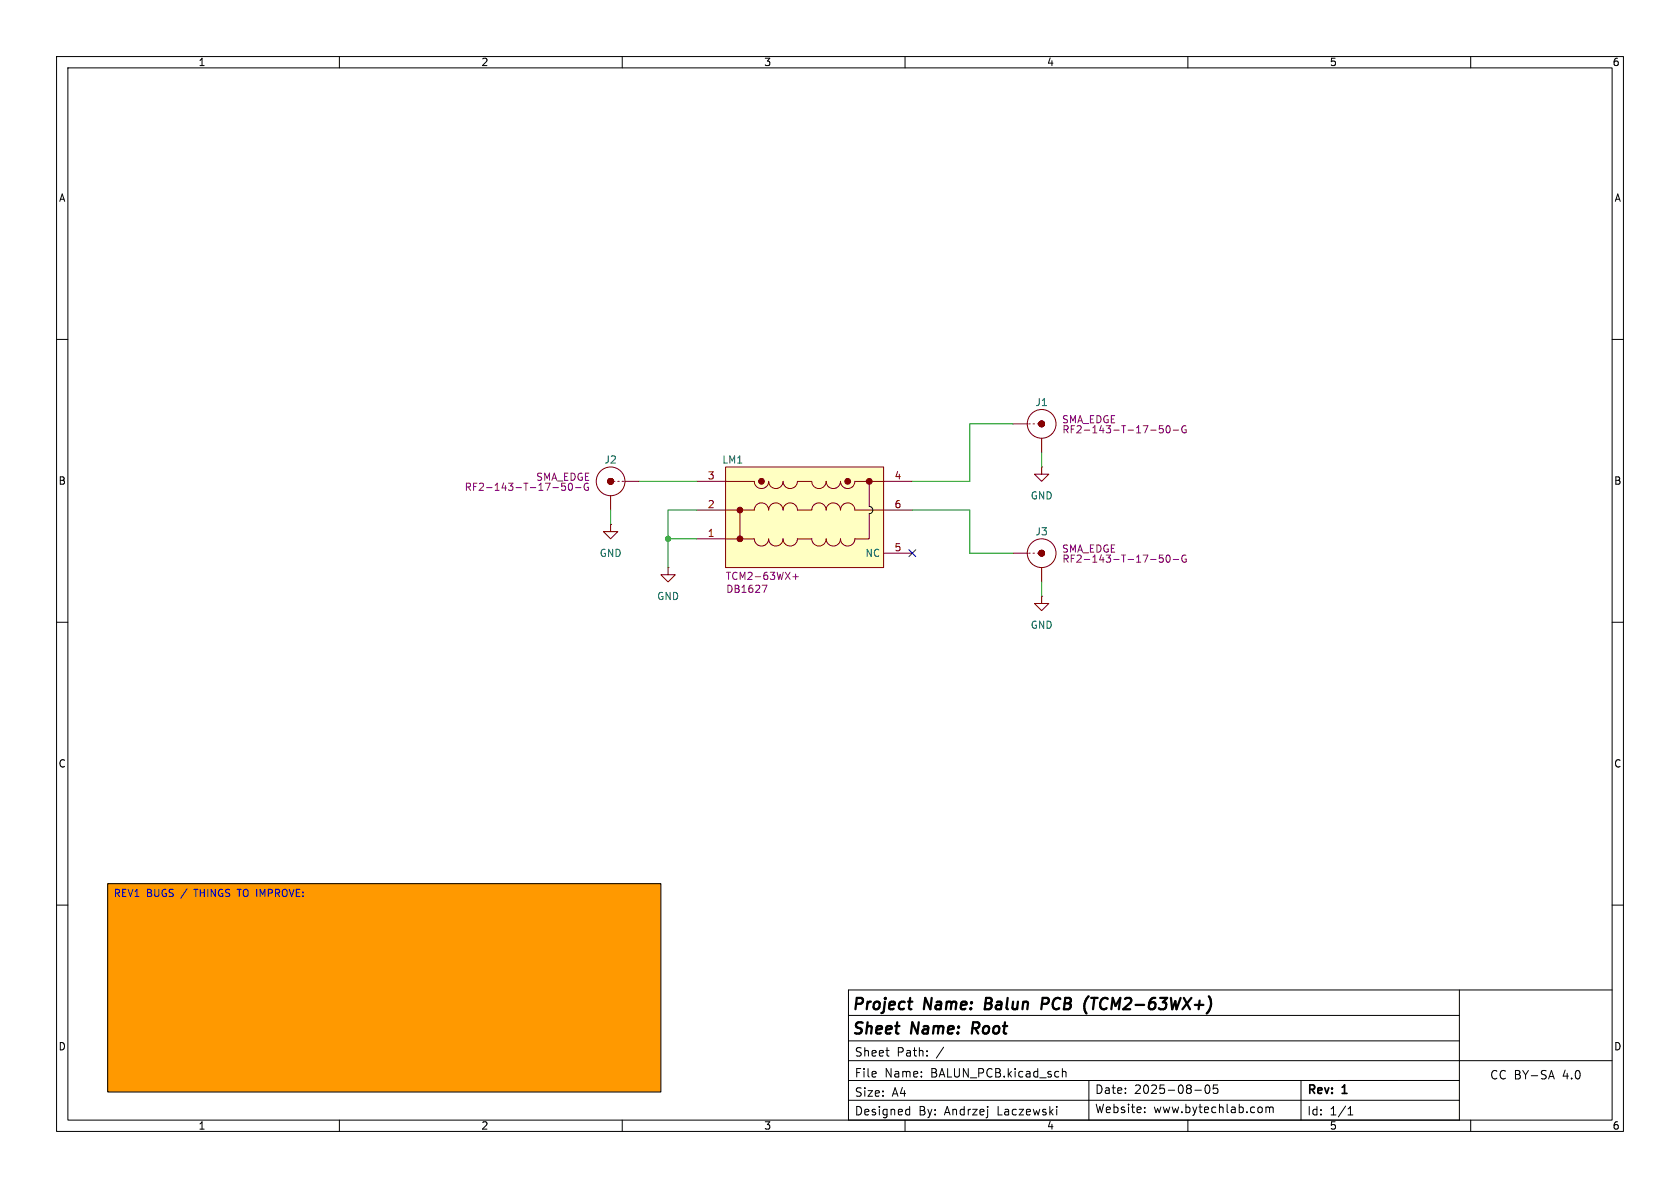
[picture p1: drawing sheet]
<svg xmlns="http://www.w3.org/2000/svg" width="297mm" height="210mm" viewBox="0 0 297 210" stroke-linecap="round" stroke-linejoin="round" font-family="sans-serif">
<path d="M0 0h297v210h-297z" fill="#fff" stroke="#fff" stroke-width=".18"/>
<g fill="none" stroke="#000" stroke-width=".18">
<path d="M10 10h277v190h-277zM12 12h273v186h-273zM60 10v2M110 10v2M160 10v2M210 10v2M260 10v2M10 60h2M285 60h2M10 110h2M285 110h2M10 160h2"/>
<path d="M150 179.5h108M258 175v23h-108v-23h135M285 160h2M60 198v2M110 198v2M150 184h108M150 187.5h135M150 194.5h108M156.6 185.7h.6M157 186.7h.2M160 198v2M160.4 196.1l.4 .1"/>
<path d="M160.8 195.6v1.5M160.8 197l-.4 .1M163.9 186.6v.1M163.9 185.8v.1M186.8 195.6v.1M186.8 196.1v1M187.8 188.9v1.5M187.8 189.5l.2-.1 .4 .1 .1 .9M192.5 191v7M202.4 196.5v.2M202.4 195.8v.1M210 198v2"/>
<path d="M211.2 192.7h1.2M213.2 191.9l.2-.1a.81 .81 0 0 1 .6 .6 .81 .81 0 0 1-.3 .8l-.2 .1a.81 .81 0 0 1-.3-1.4zM215.2 191.8h-.7v.7l.2-.1h.5l.1 .3-.1 .5-.2 .1-.5-.1M223.1 195.8v.7M223.8 195.7v1M223.8 195.8l.4-.1 .2 .2M224.4 195.9l.3-.2 .3 .1 .1 .9M224.4 195.9v.8M230 191v7M238.3 197.1h.9M238.3 196l.4-.4v1.5M258 191h-108"/>
<path d="M260 198v2M273.9 190.3h.7M274.3 189.2l.5 1.5"/>
</g>
<path d="M160.5 177.1h.8M174.3 176.4l-.2 2h.7M185.1 176.4h-.8l-.2 2M185.2 177.4l-1 .1M192.9 176.4h1.1M193.5 176.4l-.3 2M172.1 180.7l-.3 2" fill="none" stroke="#000" stroke-width=".4"/>
<path d="M19 156.2h97.8v36.8h-97.8z" fill="#f90"/>
<g fill="none" stroke="#840000" stroke-width=".18">
<path d="M179.1 74.9h2.5M181.9 74.9h.2M182.6 74.9h.3M183.4 74.9h.2M184.1 77.5v2.5M107.9 92.7v1.3h1.3l-1.3 1.3-1.2-1.3h1.2M107.9 92.7h.1M107.9 87.6v2.6M108.5 85.1h.2M109.2 85.1h.3M110 85.1h.2M110.5 85.1h2.5"/>
<path d="M179.1 97.8h2.5M181.9 97.8h.2M182.6 97.8h.3M183.4 97.8h.2M184.1 82.6v1.2h1.3l-1.3 1.3-1.2-1.3h1.2M184.1 82.6h.1M118.1 100.3v1.3h1.3l-1.3 1.3-1.3-1.3h1.3M118.1 100.3h.1M184.1 105.4v1.3h1.3l-1.3 1.3-1.2-1.3h1.2M184.1 105.4h.1M184.1 100.3v2.6"/>
<circle cx="184.1" cy="74.9" r="2.54"/>
<circle cx="107.9" cy="85.1" r="2.54"/>
<circle cx="184.1" cy="97.8" r="2.54"/>
</g>
<g fill="#840000" stroke="#840000" stroke-width=".18">
<circle cx="184.2" cy="74.9" r=".51"/>
<circle cx="184.2" cy="97.8" r=".51"/>
<circle cx="108" cy="85.1" r=".51"/>
</g>
<g fill="none" stroke="#840084" stroke-width=".18">
<path d="M203.4 76h1M205.6 75.3h-.6l-.1 .6 .2-.2 .4 .1 .2 .2-.1 .4-.2 .1-.5-.1M206.3 75.4l.1-.1a.68 .68 0 0 1 .5 .6 .68 .68 0 0 1-.5 .6l-.1-.1-.2-.4zM207.4 76h1M209.6 75.3a.59 .59 0 0 0-.7 .6 .59 .59 0 0 0 .7 .6l.1-.5h-.2M97.8 86.2h.9M99.9 86l.1 .4-.1 .2-.5 .1-.1-.1M100.5 85.9v.5l.3 .3 .3-.1 .1-.7M101.7 86.2h1M103.3 86a.51 .51 0 0 0 .1 .6 .51 .51 0 0 0 .6 0v-.5h-.2M203.4 98.9h1M205.6 98.1h-.6l-.1 .6 .2-.1 .4 .1 .2 .1-.1 .5-.2 .1-.5-.1"/>
<path d="M206.3 98.2l.1-.1a.68 .68 0 0 1 .5 .7 .68 .68 0 0 1-.5 .6l-.1-.1-.2-.4zM207.4 98.9h1M209.6 98.2a.59 .59 0 0 0-.7 .6 .59 .59 0 0 0 .7 .5l.1-.5h-.2"/>
</g>
<path d="M128.3 82.6h27.9v17.7h-27.9z" fill="#ffffc2"/>
<g fill="#840000" stroke="#840000" stroke-width=".18">
<circle cx="130.8" cy="90.2" r=".51"/>
<circle cx="130.8" cy="95.3" r=".51"/>
<circle cx="153.7" cy="85.1" r=".51"/>
<circle cx="134.6" cy="85.1" r=".51"/>
<circle cx="149.9" cy="85.1" r=".51"/>
</g>
<path d="M128.3 82.6h27.9v17.7h-27.9z" fill="none" stroke="#800000" stroke-width=".18"/>
<path d="M123.2 85.1h10.1a1.27 1.27 0 0 0 1.3 1.3 1.27 1.27 0 0 0 1.3-1.3 1.27 1.27 0 0 0 1.3 1.3 1.27 1.27 0 0 0 1.2-1.3 1.27 1.27 0 0 0 1.3 1.3 1.27 1.27 0 0 0 1.3-1.3h2.5a1.27 1.27 0 0 0 1.3 1.3 1.27 1.27 0 0 0 1.2-1.3 1.27 1.27 0 0 0 1.3 1.3 1.27 1.27 0 0 0 1.3-1.3 1.27 1.27 0 0 0 1.3 1.3 1.27 1.27 0 0 0 1.2-1.3h10.2M123.2 90.2h10.1a1.27 1.27 0 0 1 1.3-1.3 1.27 1.27 0 0 1 1.3 1.3 1.27 1.27 0 0 1 1.3-1.3 1.27 1.27 0 0 1 1.2 1.3 1.27 1.27 0 0 1 1.3-1.3 1.27 1.27 0 0 1 1.3 1.3h2.5a1.27 1.27 0 0 1 1.3-1.3 1.27 1.27 0 0 1 1.2 1.3 1.27 1.27 0 0 1 1.3-1.3 1.27 1.27 0 0 1 1.3 1.3 1.27 1.27 0 0 1 1.3-1.3 1.27 1.27 0 0 1 1.2 1.3h10.2M130.8 90.2v5.1M153.7 90.8v4.5h-2.6a1.27 1.27 0 0 1-1.2 1.2 1.27 1.27 0 0 1-1.3-1.2 1.27 1.27 0 0 1-1.3 1.2 1.27 1.27 0 0 1-1.3-1.2 1.27 1.27 0 0 1-1.2 1.2 1.27 1.27 0 0 1-1.3-1.2h-2.5a1.27 1.27 0 0 1-1.3 1.2 1.27 1.27 0 0 1-1.3-1.2 1.27 1.27 0 0 1-1.2 1.2 1.27 1.27 0 0 1-1.3-1.2 1.27 1.27 0 0 1-1.3 1.2 1.27 1.27 0 0 1-1.3-1.2h-10.1M153.7 85.1v4.4M156.2 97.8h5.1" fill="none" stroke="#840000" stroke-width=".18"/>
<path d="M153.7 89.5a.63 .63 0 0 1 .6 .7 .63 .63 0 0 1-.6 .6M19 156.2h97.8v36.8h-97.8z" fill="none" stroke="#000" stroke-width=".18"/>
<path d="M134.7 103.4h.9l-.6 1.3M140.2 101.9h.9M140.6 101.5v.9" fill="none" stroke="#840084" stroke-width=".18"/>
<path d="M179.1 74.9h-7.7v10.2h-10.1M107.9 90.2v2.5M113 85.1h10.2M118.1 95.3h5.1M123.2 90.2h-5.1v10.1M161.3 90.2h10.1v7.6h7.7M184.1 80v2.6M184.1 102.9v2.5" fill="none" stroke="#009600" stroke-width=".18"/>
<path d="M160.7 97.2l1.2 1.2M161.9 97.2l-1.2 1.2" fill="none" stroke="#000084" stroke-width=".18"/>
<circle cx="118.1" cy="95.3" r=".46" fill="#009600" stroke="#009600" stroke-width=".18"/>
<g font-size="2.8">
<text x="150.5" y="179.1">Project</text>
<text x="163.4" y="179.1">Name:</text>
<text x="175" y="179.1">Balun</text>
<text x="185.8" y="179.1">PCB</text>
<text x="194.1" y="179.1">(TCM2-63WX+)</text>
<text x="150.5" y="183.4">Sheet</text>
<text x="161.1" y="183.4">Name:</text>
<text x="172.7" y="183.4">Root</text>
</g>
<g font-size="2.1">
<text x="151" y="190.7">File</text>
<text x="151" y="187">Sheet</text>
<text x="156.4" y="190.7">Name:</text>
<text x="158.5" y="187">Path:</text>
<text x="164.6" y="190.7">BALUN_PCB.kicad_sch</text>
<text x="165.6" y="187">/</text>
<text x="263.3" y="191">CC BY-SA</text>
<text x="276.3" y="191">4.0</text>
<text x="151" y="194.1">Size:</text>
<text x="151" y="197.4">Designed</text>
<text x="157.7" y="194.1">A4</text>
<text x="162.4" y="197.4">By:</text>
<text x="167" y="197.4">Andrzej</text>
<text x="176.5" y="197.4">Laczewski</text>
<text x="193.5" y="193.6">Date:</text>
<text x="193.5" y="197">Website:</text>
<text x="200.5" y="193.6">2025-08-05</text>
<text x="203.9" y="197">www.bytechlab.com</text>
<text x="231" y="193.8">Rev:</text>
<text x="231" y="197.4">Id:</text>
<text x="235.1" y="197.4">1/1</text>
<text x="237.4" y="193.8">1</text>
</g>
<g font-size="1.8">
<text x="35" y="11.9">1</text>
<text x="85" y="11.9">2</text>
<text x="135" y="11.9">3</text>
<text x="185" y="11.9">4</text>
<text x="235" y="11.9">5</text>
<text x="285" y="11.9">6</text>
<text x="10.3" y="35.9">A</text>
<text x="285.3" y="35.9">A</text>
<text x="10.3" y="85.9">B</text>
<text x="285.3" y="85.9">B</text>
<text x="10.3" y="135.9">C</text>
<text x="285.3" y="135.9">C</text>
<text x="10.3" y="185.9">D</text>
<text x="285.3" y="185.9">D</text>
<text x="35" y="199.9">1</text>
<text x="85" y="199.9">2</text>
<text x="135" y="199.9">3</text>
<text x="185" y="199.9">4</text>
<text x="235" y="199.9">5</text>
<text x="285" y="199.9">6</text>
</g>
<g font-size="1.8" fill="#006464">
<text x="183" y="72">J1</text>
<text x="106.8" y="82.1">J2</text>
<text x="127.6" y="82.1">LM1</text>
<text x="182.1" y="88.5">GND</text>
<text x="183" y="94.8">J3</text>
<text x="105.9" y="98.7">GND</text>
<text x="152.9" y="98.7">NC</text>
<text x="116.1" y="106.3">GND</text>
<text x="182.1" y="111.4">GND</text>
</g>
<g font-size="1.8" fill="#840084">
<text x="187.7" y="75">SMA_EDGE</text>
<text x="187.7" y="76.8">RF2-143-T-17-50-G</text>
<text x="82" y="87">RF2-143-T-17-50-G</text>
<text x="94.7" y="85.2">SMA_EDGE</text>
<text x="187.7" y="97.9">SMA_EDGE</text>
<text x="187.7" y="99.7">RF2-143-T-17-50-G</text>
<text x="128.2" y="102.7">TCM2-63WX+</text>
<text x="128.3" y="105">DB1627</text>
</g>
<g font-size="1.8" fill="#a90000">
<text x="125" y="84.8">3</text>
<text x="125" y="89.9">2</text>
<text x="158" y="84.8">4</text>
<text x="158" y="89.9">6</text>
<text x="125" y="95">1</text>
<text x="158" y="97.5">5</text>
</g>
<g font-size="1.8" fill="#0000c2">
<text x="20" y="158.9">REV1</text>
<text x="25.9" y="158.9">BUGS /</text>
<text x="34.6" y="158.9">THINGS TO IMPROVE:</text>
</g>
</svg>
